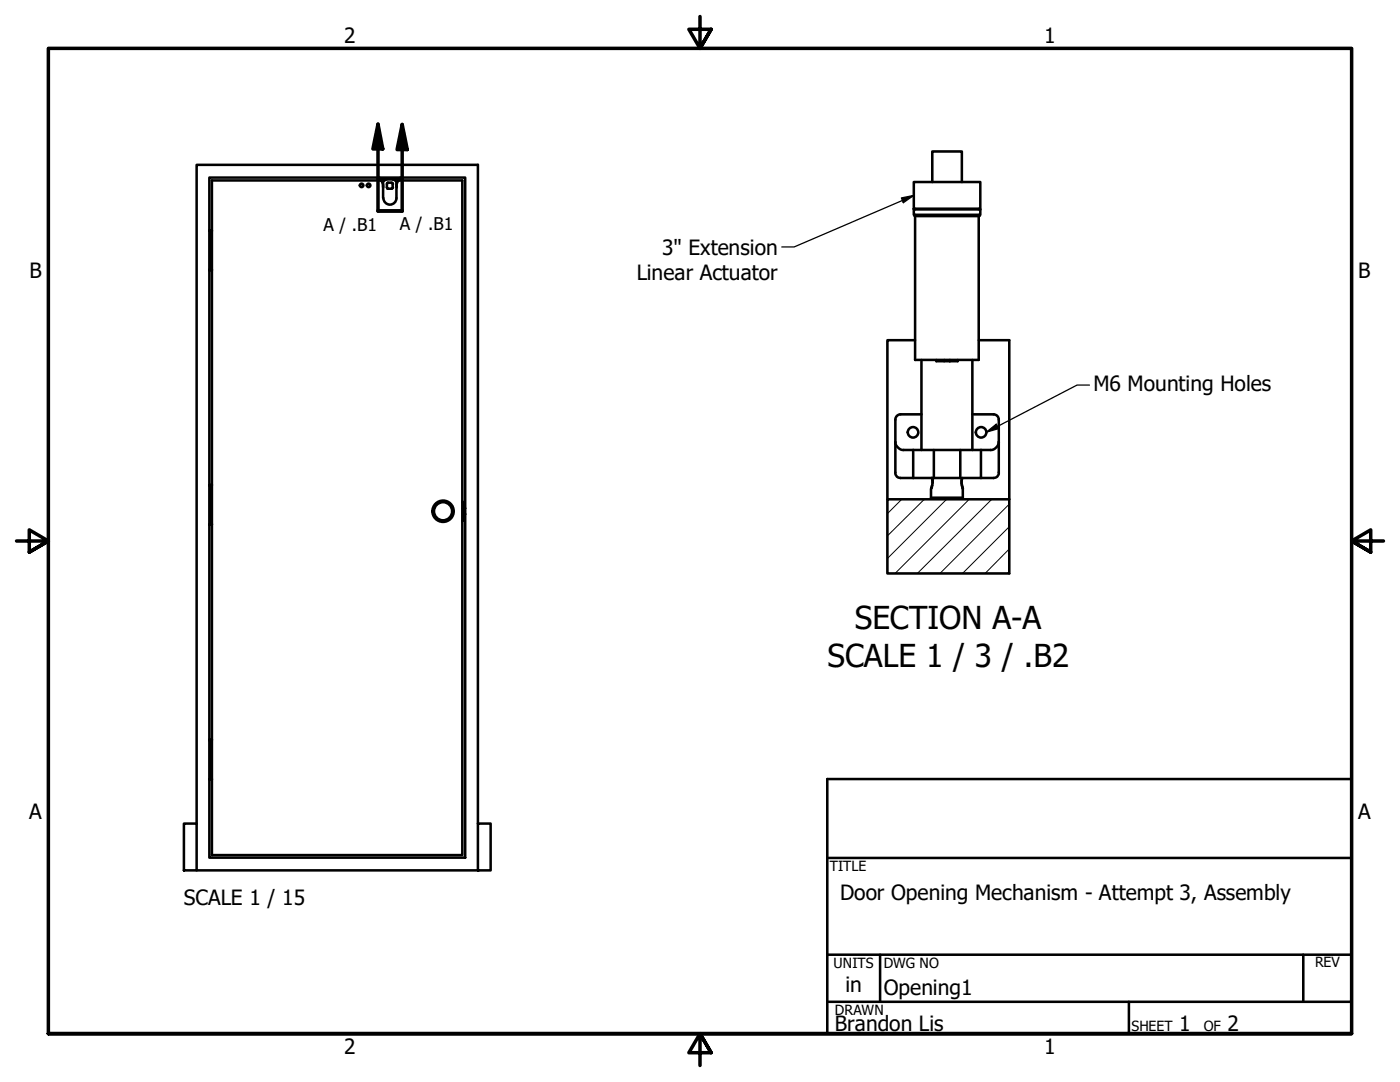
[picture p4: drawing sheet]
<svg xmlns="http://www.w3.org/2000/svg" width="279mm" height="216mm" viewBox="0 0 279 216" stroke-linecap="round" stroke-linejoin="round" font-family="sans-serif">
<!-- layer: Hatch (ANSI) -->
<path d="M180 99.6l-2.9 2.9M184.5 99.6l-7.4 7.3M188.9 99.6l-11.8 11.8M193.4 99.6l-14.8 14.8M197.9 99.6l-14.8 14.8M201.4 114l-.4 .4M201.4 109.5l-4.8 4.9M201.4 105.1l-9.3 9.3M201.4 100.6l-13.8 13.8" fill="none" stroke="#000" stroke-width=".2"/>
<!-- layer: Visible (ANSI) -->
<g fill="none" stroke="#000" stroke-width=".51">
<path d="M41.8 35.4h51v135.7h-51zM75.7 35.8h.1a1.71 1.71 0 0 1 .7 1.3M75.7 35.8h4.2M75.7 35.4v.4M76 36h-33.7v134.6h50v-134.6h-12.7M76.5 39.5v-3.3l.7-.4h1.2l.7 .4v3.3a1.3 1.3 0 0 1-1.3 1.3 1.3 1.3 0 0 1-1.3-1.3M76.5 37.2v.2M77.2 35.8h.1M77.2 37.4l.2 .3M77.4 36.4l-.2 .2v.8M77.5 37.7h.6M77.5 36.4h.6"/>
<path d="M78.1 36.4l.2 .2M78.3 37.5l-.2 .2M78.4 36.6v.1M78.4 36.7v.7M78.4 37.4v.1M78.4 35.8h.1M79.2 37.2v.2M79.9 35.8h-.1a1.71 1.71 0 0 0-.7 1.3M79.9 35.4v.4M182.4 36.3h13.2v5.4h-13.2zM186.1 36.3v-6.1h5.9v6.1M41.8 46.2h.2v7.6h-.2"/>
<path d="M41.8 46h.5M41.8 53.9h.5M42 46.2h.1M42 53.8h.1M42 49h.1M42 47.1h.1M42 50.9h.1M42 52.8h.1M42.3 46.2h-.2v7.6h.2M182.4 41.8h13.2v1.1h-13.2zM182.6 42.9v.2h12.9v-.2M182.6 43.1v28.7h12.7v-28.7"/>
<path d="M182.6 41.7v.1M195.3 41.7v.1M182.6 67.9h-5.5v31.7M183.9 71.8v18M186.9 71.8v.3h2.6M188.5 71.8v.3M189.5 71.8v.3M191.1 71.8v.3h-1.6M194.1 71.8v18M195.3 67.9h6.1v46.5h-24.3v-14.8h24.3M41.8 97h.2v7.6h-.2M41.8 96.8h.5"/>
<path d="M42 97h.1M42 99.8h.1M42 97.9h.1M42.3 97h-.2v7.6h.2M178.7 88.2a1.72 1.72 0 0 0 1.6 1.6h1.9M178.7 83.8v10.8l.3 .5 .4 .2 2.8 .1M182.2 89.8h13.6M182.2 95.4h13.6M182.2 89.8v5.6M183.9 82.7h-4.2a1.05 1.05 0 0 0-1 1M186.1 96.8l-.2 .4M186.1 95.8l-.1-.4 .1 1-.3 1.1 .1-.1"/>
<path d="M186.1 96v.3M186.4 89.8v5.6M191.6 89.8v5.6M192 95.6l-.1 .8 .3 1.1M192 95.4a3.8 3.8 0 0 0 .2 2.1v1.8h-6.4v-1.8M194.1 82.7h4.2M195.8 89.8v5.6M198.3 82.7a1.05 1.05 0 0 1 1 1M199.3 88.2a1.72 1.72 0 0 1-1.6 1.6h-1.9M199.3 83.8v10.8l-.3 .5-.4 .2-2.8 .1M41.8 104.7h.5M42 104.6h.1"/>
<path d="M42 101.7h.1M42 103.6h.1M92.3 100.1h.1v3.8h-.1M92.4 102.6h.4M92.4 101.5h.4M92.4 102.7h.4M92.4 101.4h.4M41.8 147.8h.2v7.6h-.2M41.8 147.6h.5M41.8 155.5h.5M42 147.8h.1M42 155.4h.1"/>
<path d="M42 150.6h.1M42 148.7h.1M42 152.5h.1M42 154.4h.1M42.3 147.8h-.2v7.6h.2M36.7 164.3h2.5v9.4h-2.5zM39.2 164.3v-131.4h56.2v131.4M39.2 173.7h56.2M95.4 164.3h2.5v9.4h-2.5z"/>
<circle cx="72.2" cy="37" r=".35"/>
<circle cx="73.6" cy="37" r=".35"/>
<circle cx="182.2" cy="86.3" r="1.05"/>
<circle cx="195.8" cy="86.3" r="1.05"/>
<circle cx="88.4" cy="102" r="1.81"/>
<circle cx="88.4" cy="102" r="2.13"/>
</g>
<circle cx="95.4" cy="173.7" r=".25" fill="#000"/>
<!-- layer: Section Line (ANSI) -->
<path d="M75.4 24.8l1 4.9h-2zM75.4 24.8v17.3h4.9v-17.3M80.3 24.8l1 5h-2.1z" fill="none" stroke="#000" stroke-width=".7"/>
<path d="M75.4 24.8l1 4.9h-2zM80.3 24.8l1 5h-2.1z" fill="#000"/>
<!-- layer: Border (ANSI) -->
<path d="M139.7 3.3v6.4l-2.2-3.9h4.4l-2.2 3.9 2.2-3.9M3.3 107.9h6.4l-3.9-2.2v4.5l3.9-2.3-3.9 2.3M276.1 107.9h-6.4l3.9-2.2v4.5l-3.9-2.3 3.9 2.3M9.7 206.2v-196.5h260v196.5h-260h260M141.9 210.1l-2.2-3.9 2.2 3.9h-4.4l2.2-3.9v6.4" fill="none" stroke="#000" stroke-width=".7"/>
<!-- layer: Title (ANSI) -->
<path d="M165.1 155.4h104.6v50.8h-104.6zM165.1 171.2h104.6M165.1 190.5h104.6M165.1 199.9h104.6M175.6 190.5v9.4M225.3 199.9v6.3M260.1 190.5v9.4" fill="none" stroke="#000" stroke-width=".51"/>
<!-- layer: Symbol (ANSI) -->
<path d="M179.9 39.5l2.5-.5-2.1 1.4zM182.4 39l-23.9 10.3h-2.5M217.4 76.8h-2.5l-18.1 9.4M196.8 86.2l2-1.6 .5 .9z" fill="none" stroke="#000" stroke-width=".25"/>
<path d="M179.9 39.5l2.5-.5-2.1 1.4zM196.8 86.2l2-1.6 .5 .9z" fill="#000"/>
<g font-size="6.3">
<text x="170.6" y="125.6">SECTION A-A</text>
<text x="165.2" y="133.1">SCALE 1 / 3 / .B2</text>
</g>
<g font-size="4.2">
<text x="68.7" y="8.6">2</text>
<text x="208.4" y="8.6">1</text>
<text x="132.1" y="50.8">3&quot; Extension</text>
<text x="5.9" y="55.5">B</text>
<text x="127.1" y="55.8">Linear Actuator</text>
<text x="271.1" y="55.5">B</text>
<text x="218.2" y="78">M6 Mounting Holes</text>
<text x="5.8" y="163.4">A</text>
<text x="271" y="163.4">A</text>
<text x="167.6" y="179.6">Door Opening Mechanism - Attempt 3, Assembly</text>
<text x="36.7" y="180.7">SCALE 1 / 15</text>
<text x="168.7" y="198">in</text>
<text x="176.4" y="198.6">Opening1</text>
<text x="166.6" y="205.7">Brandon Lis</text>
<text x="235.3" y="205.7">1</text>
<text x="245" y="205.7">2</text>
<text x="68.7" y="210.3">2</text>
<text x="208.4" y="210.3">1</text>
</g>
<g font-size="3.5">
<text x="64.6" y="46">A / .B1</text>
<text x="79.8" y="46">A / .B1</text>
</g>
<g font-size="2.8">
<text x="165.6" y="173.7">TITLE</text>
<text x="166.4" y="193.1">UNITS</text>
<text x="176.4" y="193.2">DWG NO</text>
<text x="262.4" y="193">REV</text>
<text x="166.6" y="202.4">DRAWN</text>
<text x="225.8" y="205.7">SHEET</text>
<text x="240.2" y="205.7">OF</text>
</g>
</svg>
